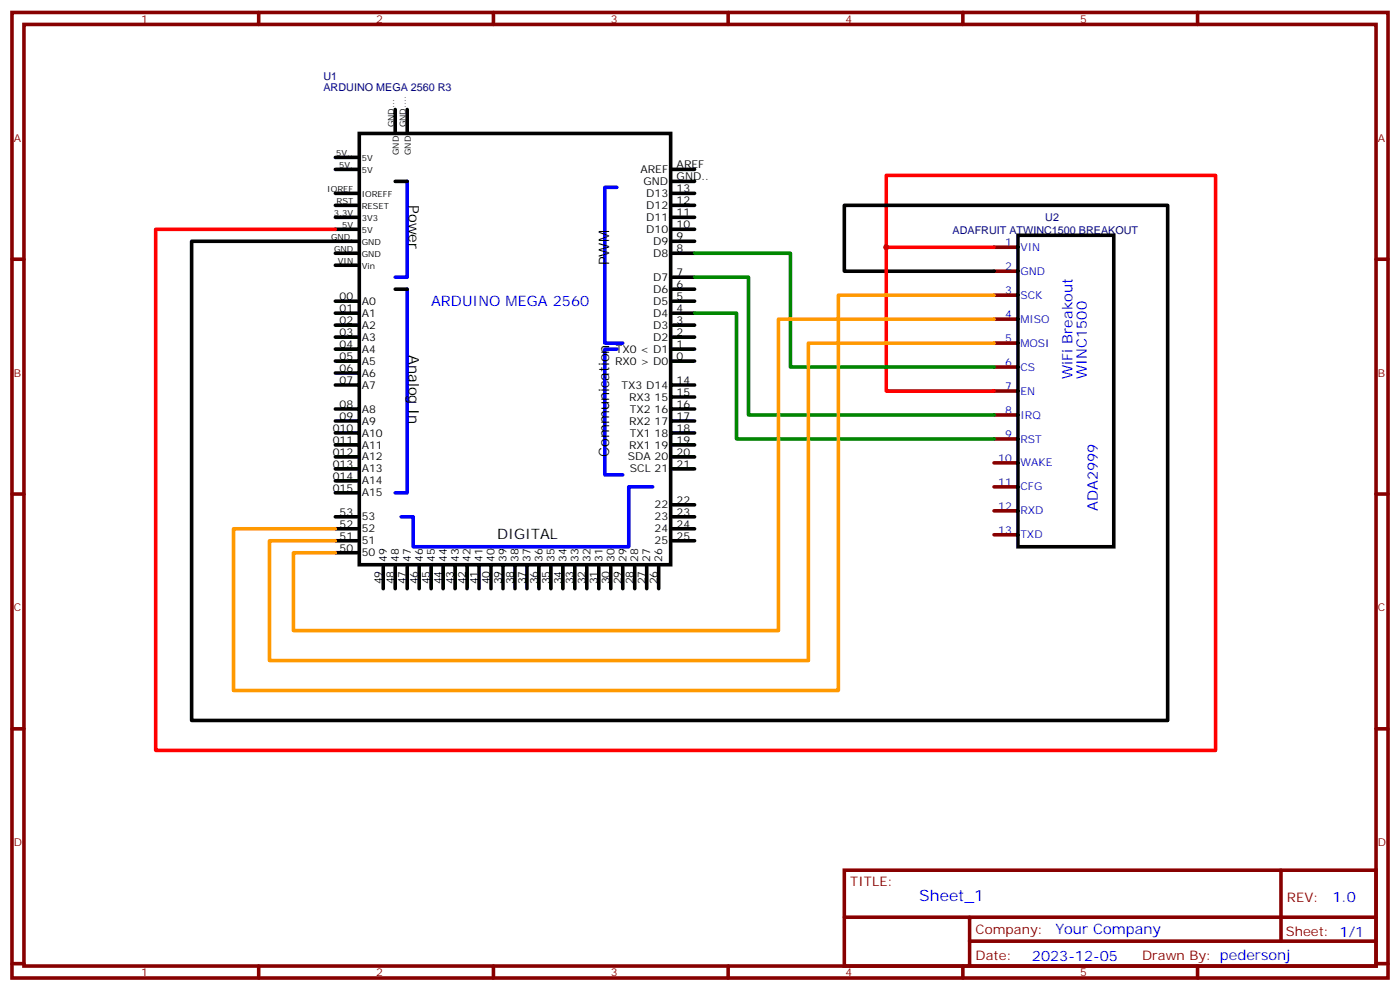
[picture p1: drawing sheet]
<svg xmlns="http://www.w3.org/2000/svg" width="412mm" height="292mm" viewBox="0 0 412 292" stroke-linecap="round" stroke-linejoin="round" font-family="sans-serif">
<g fill="none" stroke="#870000" stroke-width="1.1">
<path d="M3.5 3.7h405.4v284.3h-405.4zM7.1 7.2h398.2v277.3h-398.2zM76.2 3.7v3.5M145.3 3.7v3.5M214.5 3.7v3.5M283.6 3.7v3.5M352.8 3.7v3.5M3.5 76.3h3.6M292.8 79.9h7.1M292.8 72.8h7.1M405.3 76.3h3.6M292.8 94h7.1"/>
<path d="M292.8 86.9h7.1M292.8 115.1h7.1M292.8 108.1h7.1M292.8 101h7.1M292.8 136.3h7.1M292.8 129.3h7.1M292.8 122.2h7.1M3.5 145.5h3.6M292.8 157.5h7.1M292.8 150.4h7.1M292.8 143.4h7.1M405.3 145.5h3.6"/>
<path d="M3.5 214.6h3.6M405.3 214.6h3.6M248.7 256.3h156.6v28.2h-156.6zM377.3 256.3v20.9M248.7 270.1h156.5M285.6 277.2h119.6M285.6 270.1v14.1M3.5 283.8h3.6M76.2 284.5v3.5M145.3 284.5v3.5M214.5 284.5v3.5M283.6 284.5v3.5"/>
<path d="M352.8 284.5v3.5M405.3 283.8h3.6"/>
</g>
<g fill="none" stroke="#000" stroke-width="1.1">
<path d="M105.8 39.3h91.8v127h-91.8zM116.4 32.2v7.1M119.9 32.2v7.1M98.8 56.9h7M98.8 49.9h7M98.8 46.4h7M116.4 53.4h3.5M197.6 56.9h7M197.6 49.9h7M197.6 53.4h7M98.8 74.6h7M98.8 67.5h7"/>
<path d="M98.8 64h7M98.8 60.5h7M98.8 78.1h7M105.8 71h-49.4v141.2h287.6v-151.7h-95.3v19.4h44.1M197.6 74.6h7M197.6 71h7M197.6 67.5h7M197.6 64h7M197.6 60.5h7M299.9 69.3h28.2v91.7h-28.2zM98.8 88.7h7M98.8 92.2h7"/>
<path d="M98.8 95.7h7M98.8 99.3h7M116.4 85.2h3.5M197.6 88.7h7M197.6 92.2h7M197.6 95.7h7M197.6 99.3h7M197.6 81.6h7M197.6 85.2h7M98.8 102.8h7M98.8 106.3h7M98.8 109.9h7"/>
<path d="M98.8 113.4h7M197.6 102.8h7M197.6 106.3h7M197.6 113.4h7M197.6 116.9h7M98.8 120.4h7M98.8 124h7M98.8 127.5h7M98.8 131h7M98.8 134.5h7M98.8 138.1h7M197.6 120.4h7"/>
<path d="M197.6 124h7M197.6 127.5h7M197.6 131h7M197.6 134.5h7M197.6 138.1h7M98.8 141.6h7M98.8 145.1h7M98.8 155.7h7M98.8 152.2h7M98.8 159.2h7M197.6 155.7h7M197.6 152.2h7"/>
<path d="M197.6 159.2h7M197.6 148.7h7M98.8 162.8h7M112.9 166.3v7.1M116.4 166.3v7.1M119.9 166.3v7.1M123.5 166.3v7.1M127 166.3v7.1M130.5 166.3v7.1M134.1 166.3v7.1M137.6 166.3v7.1M141.1 166.3v7.1"/>
<path d="M144.6 166.3v7.1M148.2 166.3v7.1M151.7 166.3v7.1M155.2 166.3v7.1M158.7 166.3v7.1M162.3 166.3v7.1M165.8 166.3v7.1M169.3 166.3v7.1M172.9 166.3v7.1M176.4 166.3v7.1M179.9 166.3v7.1M183.4 166.3v7.1"/>
<path d="M187 166.3v7.1M190.5 166.3v7.1M194 166.3v7.1"/>
</g>
<path d="M119.9 53.4v28.2h-3.5M181.7 55.2h-3.5v45.8h5.2M119.9 85.2v59.9h-3.5M181.7 102.8h-3.5v37h5.2M192.3 143.4h-7.1v17.6h-63.5v-8.8h-3.5" fill="none" stroke="#00f" stroke-width="1.1"/>
<path d="M98.8 67.5h-52.9v153.5h312.2v-169.4h-97v21.2h31.7M261.1 72.8v42.3h31.7" fill="none" stroke="#f00" stroke-width="1.1"/>
<path d="M204.6 74.6h28.2v33.5h60M204.6 92.2h12.4v37.1h75.8M204.6 81.6h15.9v40.6h72.3" fill="none" stroke="#008700" stroke-width="1.1"/>
<path d="M292.8 86.9h-45.9v116.4h-178.1v-47.6h30M292.8 94h-63.5v91.7h-142.9v-22.9h12.4M292.8 101h-54.7v93.5h-158.7v-35.3h19.4" fill="none" stroke="#f90" stroke-width="1.1"/>
<circle cx="261.1" cy="72.8" r=".88" fill="#c00"/>
<text font-size="4.6" fill="#00f" x="270.8" y="265.3">Sheet_1</text>
<g font-size="4.2">
<text x="120.4" y="60.5" transform="rotate(90 120.4 60.5)">Power</text>
<text x="179.5" y="78.1" transform="rotate(-90 179.5 78.1)">PWM</text>
<text x="120.4" y="104.6" transform="rotate(90 120.4 104.6)">Analog In</text>
<text x="179.5" y="134.5" transform="rotate(-90 179.5 134.5)">Communication</text>
<text x="146.4" y="158.8">DIGITAL</text>
</g>
<g font-size="4.2" fill="#00f">
<text x="127" y="90">ARDUINO MEGA 2560</text>
<text x="315.9" y="111.6" transform="rotate(-90 315.9 111.6)">WiFi Breakout</text>
<text x="320.2" y="111.6" transform="rotate(-90 320.2 111.6)">WINC1500</text>
<text x="323.4" y="150.4" transform="rotate(-90 323.4 150.4)">ADA2999</text>
<text x="392.5" y="265.5">1.0</text>
<text x="310.9" y="275.1">Your Company</text>
<text x="304" y="282.9">2023-12-05</text>
</g>
<g font-size="3.9" fill="#800">
<text x="250.5" y="260.8">TITLE:</text>
<text x="379.1" y="265.5">REV:</text>
<text x="287.4" y="275">Company:</text>
<text x="378.7" y="275.7">Sheet: 1/1</text>
<text x="287.4" y="282.7">Date:</text>
<text x="336.4" y="282.8">Drawn By: pedersonj</text>
</g>
<g font-size="3.2" fill="#800">
<text x="41.6" y="6.7">1</text>
<text x="110.8" y="6.7">2</text>
<text x="179.9" y="6.7">3</text>
<text x="249.1" y="6.7">4</text>
<text x="318.2" y="6.7">5</text>
<text x="4.1" y="41.8">A</text>
<text x="405.9" y="41.8">A</text>
<text x="4.1" y="110.9">B</text>
<text x="405.9" y="110.9">B</text>
<text x="4.1" y="180.1">C</text>
<text x="405.9" y="180.1">C</text>
<text x="4.1" y="249.2">D</text>
<text x="405.9" y="249.2">D</text>
<text x="41.6" y="287.5">1</text>
<text x="110.8" y="287.5">2</text>
<text x="179.9" y="287.5">3</text>
<text x="249.1" y="287.5">4</text>
<text x="318.2" y="287.5">5</text>
</g>
<g font-size="3.2" fill="#000080">
<text x="95.3" y="23.6">U1</text>
<text x="95.3" y="26.8">ARDUINO MEGA 2560 R3</text>
<text x="307.9" y="65.2">U2</text>
<text x="280.6" y="68.8">ADAFRUIT ATWINC1500 BREAKOUT</text>
</g>
<g font-size="3.2">
<text x="188.6" y="50.9">AREF</text>
<text x="199.3" y="49.5">AREF</text>
<text x="199.3" y="53.1">GND..</text>
<text x="189.6" y="54.5">GND</text>
<text x="190.4" y="58">D13</text>
<text x="199.3" y="56.6">13</text>
<text x="190.4" y="65.1">D11</text>
<text x="190.4" y="61.5">D12</text>
<text x="199.3" y="63.6">11</text>
<text x="199.3" y="60.1">12</text>
<text x="190.4" y="68.6">D10</text>
<text x="199.3" y="70.7">9</text>
<text x="199.3" y="67.2">10</text>
<text x="192.4" y="75.6">D8</text>
<text x="192.4" y="72.1">D9</text>
<text x="199.3" y="74.2">8</text>
<text x="192.4" y="82.7">D7</text>
<text x="199.3" y="81.3">7</text>
<text x="100" y="88.3">00</text>
<text x="106.5" y="89.7">A0</text>
<text x="192.4" y="89.7">D5</text>
<text x="192.4" y="86.2">D6</text>
<text x="199.3" y="88.3">5</text>
<text x="199.3" y="84.8">6</text>
<text x="100" y="91.9">01</text>
<text x="100" y="95.4">02</text>
<text x="106.5" y="93.3">A1</text>
<text x="192.4" y="93.3">D4</text>
<text x="199.3" y="95.4">3</text>
<text x="199.3" y="91.9">4</text>
<text x="100" y="98.9">03</text>
<text x="106.5" y="96.8">A2</text>
<text x="106.5" y="100.3">A3</text>
<text x="192.4" y="100.3">D2</text>
<text x="192.4" y="96.8">D3</text>
<text x="199.3" y="98.9">2</text>
<text x="100" y="102.4">04</text>
<text x="100" y="106">05</text>
<text x="106.5" y="103.9">A4</text>
<text x="106.5" y="107.4">A5</text>
<text x="181.2" y="107.4">RX0 &gt; D0</text>
<text x="181.4" y="103.9">TX0 &lt; D1</text>
<text x="199.3" y="106">0</text>
<text x="199.3" y="102.4">1</text>
<text x="100" y="109.5">06</text>
<text x="100" y="113">07</text>
<text x="106.5" y="110.9">A6</text>
<text x="199.3" y="113">14</text>
<text x="106.5" y="114.4">A7</text>
<text x="183.1" y="114.4">TX3 D14</text>
<text x="185.3" y="118">RX3 15</text>
<text x="199.3" y="116.6">15</text>
<text x="100" y="120.1">08</text>
<text x="100" y="123.6">09</text>
<text x="106.5" y="121.5">A8</text>
<text x="106.5" y="125">A9</text>
<text x="185.3" y="125">RX2 17</text>
<text x="185.6" y="121.5">TX2 16</text>
<text x="199.3" y="123.6">17</text>
<text x="199.3" y="120.1">16</text>
<text x="98" y="127.1">010</text>
<text x="98" y="130.7">011</text>
<text x="106.5" y="128.6">A10</text>
<text x="185.6" y="128.6">TX1 18</text>
<text x="199.3" y="130.7">19</text>
<text x="199.3" y="127.1">18</text>
<text x="98" y="134.2">012</text>
<text x="98" y="137.7">013</text>
<text x="106.5" y="132.1">A11</text>
<text x="106.5" y="135.6">A12</text>
<text x="184.9" y="135.6">SDA 20</text>
<text x="185.3" y="132.1">RX1 19</text>
<text x="199.3" y="137.7">21</text>
<text x="199.3" y="134.2">20</text>
<text x="98" y="141.3">014</text>
<text x="106.5" y="139.1">A13</text>
<text x="106.5" y="142.7">A14</text>
<text x="185.6" y="139.1">SCL 21</text>
<text x="98" y="144.8">015</text>
<text x="106.5" y="146.2">A15</text>
<text x="192.8" y="149.7">22</text>
<text x="199.3" y="148.3">22</text>
<text x="100" y="151.8">53</text>
<text x="100" y="155.4">52</text>
<text x="106.5" y="153.2">53</text>
<text x="192.8" y="153.2">23</text>
<text x="199.3" y="155.4">24</text>
<text x="199.3" y="151.8">23</text>
<text x="100" y="158.9">51</text>
<text x="106.5" y="160.3">51</text>
<text x="106.5" y="156.8">52</text>
<text x="192.8" y="156.8">24</text>
<text x="192.8" y="160.3">25</text>
<text x="199.3" y="158.9">25</text>
<text x="100" y="162.4">50</text>
<text x="106.5" y="163.8">50</text>
<text x="113.9" y="165.6" transform="rotate(-90 113.9 165.6)">49</text>
<text x="117.5" y="165.6" transform="rotate(-90 117.5 165.6)">48</text>
<text x="121" y="165.6" transform="rotate(-90 121 165.6)">47</text>
<text x="124.5" y="165.6" transform="rotate(-90 124.5 165.6)">46</text>
<text x="128.1" y="165.6" transform="rotate(-90 128.1 165.6)">45</text>
<text x="131.6" y="165.6" transform="rotate(-90 131.6 165.6)">44</text>
<text x="135.1" y="165.6" transform="rotate(-90 135.1 165.6)">43</text>
<text x="138.6" y="165.6" transform="rotate(-90 138.6 165.6)">42</text>
<text x="142.2" y="165.6" transform="rotate(-90 142.2 165.6)">41</text>
<text x="145.7" y="165.6" transform="rotate(-90 145.7 165.6)">40</text>
<text x="149.2" y="165.6" transform="rotate(-90 149.2 165.6)">39</text>
<text x="152.8" y="165.6" transform="rotate(-90 152.8 165.6)">38</text>
<text x="156.3" y="165.6" transform="rotate(-90 156.3 165.6)">37</text>
<text x="159.8" y="165.6" transform="rotate(-90 159.8 165.6)">36</text>
<text x="163.3" y="165.6" transform="rotate(-90 163.3 165.6)">35</text>
<text x="166.9" y="165.6" transform="rotate(-90 166.9 165.6)">34</text>
<text x="170.4" y="165.6" transform="rotate(-90 170.4 165.6)">33</text>
<text x="173.9" y="165.6" transform="rotate(-90 173.9 165.6)">32</text>
<text x="177.4" y="165.6" transform="rotate(-90 177.4 165.6)">31</text>
<text x="181" y="165.6" transform="rotate(-90 181 165.6)">30</text>
<text x="184.5" y="165.6" transform="rotate(-90 184.5 165.6)">29</text>
<text x="188" y="165.6" transform="rotate(-90 188 165.6)">28</text>
<text x="191.6" y="165.6" transform="rotate(-90 191.6 165.6)">27</text>
<text x="195.1" y="165.6" transform="rotate(-90 195.1 165.6)">26</text>
<text x="112.5" y="172.1" transform="rotate(-90 112.5 172.1)">49</text>
<text x="116.1" y="172.1" transform="rotate(-90 116.1 172.1)">48</text>
<text x="119.6" y="172.1" transform="rotate(-90 119.6 172.1)">47</text>
<text x="123.1" y="172.1" transform="rotate(-90 123.1 172.1)">46</text>
<text x="126.6" y="172.1" transform="rotate(-90 126.6 172.1)">45</text>
<text x="130.2" y="172.1" transform="rotate(-90 130.2 172.1)">44</text>
<text x="133.7" y="172.1" transform="rotate(-90 133.7 172.1)">43</text>
<text x="137.2" y="172.1" transform="rotate(-90 137.2 172.1)">42</text>
<text x="140.8" y="172.1" transform="rotate(-90 140.8 172.1)">41</text>
<text x="144.3" y="172.1" transform="rotate(-90 144.3 172.1)">40</text>
<text x="147.8" y="172.1" transform="rotate(-90 147.8 172.1)">39</text>
<text x="151.3" y="172.1" transform="rotate(-90 151.3 172.1)">38</text>
<text x="154.9" y="172.1" transform="rotate(-90 154.9 172.1)">37</text>
<text x="158.4" y="172.1" transform="rotate(-90 158.4 172.1)">36</text>
<text x="161.9" y="172.1" transform="rotate(-90 161.9 172.1)">35</text>
<text x="165.5" y="172.1" transform="rotate(-90 165.5 172.1)">34</text>
<text x="169" y="172.1" transform="rotate(-90 169 172.1)">33</text>
<text x="172.5" y="172.1" transform="rotate(-90 172.5 172.1)">32</text>
<text x="176" y="172.1" transform="rotate(-90 176 172.1)">31</text>
<text x="179.6" y="172.1" transform="rotate(-90 179.6 172.1)">30</text>
<text x="183.1" y="172.1" transform="rotate(-90 183.1 172.1)">29</text>
<text x="186.6" y="172.1" transform="rotate(-90 186.6 172.1)">28</text>
<text x="190.1" y="172.1" transform="rotate(-90 190.1 172.1)">27</text>
<text x="193.7" y="172.1" transform="rotate(-90 193.7 172.1)">26</text>
</g>
<g font-size="3.2" fill="#00f">
<text x="296.1" y="72.5">1</text>
<text x="300.6" y="73.9">VIN</text>
<text x="296.1" y="79.5">2</text>
<text x="300.6" y="80.9">GND</text>
<text x="296.1" y="86.6">3</text>
<text x="300.6" y="88">SCK</text>
<text x="296.1" y="93.6">4</text>
<text x="300.6" y="95">MISO</text>
<text x="296.1" y="100.7">5</text>
<text x="296.1" y="107.7">6</text>
<text x="300.6" y="102.1">MOSI</text>
<text x="300.6" y="109.1">CS</text>
<text x="296.1" y="114.8">7</text>
<text x="300.6" y="116.2">EN</text>
<text x="296.1" y="121.8">8</text>
<text x="300.6" y="123.3">IRQ</text>
<text x="296.1" y="128.9">9</text>
<text x="300.6" y="130.3">RST</text>
<text x="294.1" y="136">10</text>
<text x="300.6" y="137.4">WAKE</text>
<text x="294.1" y="143">11</text>
<text x="300.6" y="144.4">CFG</text>
<text x="294.1" y="150.1">12</text>
<text x="300.6" y="151.5">RXD</text>
<text x="294.1" y="157.1">13</text>
<text x="300.6" y="158.5">TXD</text>
</g>
<g font-size="2.5">
<text x="116.1" y="37.5" transform="rotate(-90 116.1 37.5)">GND...</text>
<text x="119.6" y="37.5" transform="rotate(-90 119.6 37.5)">GND....</text>
<text x="99" y="46">5V..</text>
<text x="106.5" y="47.4">5V</text>
<text x="117.5" y="45.7" transform="rotate(-90 117.5 45.7)">GND</text>
<text x="121" y="45.7" transform="rotate(-90 121 45.7)">GND</text>
<text x="99.9" y="49.5">5V.</text>
<text x="106.5" y="50.9">5V</text>
<text x="96.4" y="56.6">IOREF</text>
<text x="106.5" y="58">IOREFF</text>
<text x="98.4" y="63.6">3.3V</text>
<text x="99.1" y="60.1">RST</text>
<text x="106.5" y="65.1">3V3</text>
<text x="106.5" y="61.5">RESET</text>
<text x="97.5" y="70.7">GND.</text>
<text x="100.8" y="67.2">5V</text>
<text x="106.5" y="68.6">5V</text>
<text x="98.4" y="74.2">GND</text>
<text x="99.5" y="77.8">VIN</text>
<text x="106.5" y="75.6">GND</text>
<text x="106.5" y="72.1">GND</text>
<text x="106.5" y="79.2">Vin</text>
</g>
</svg>
